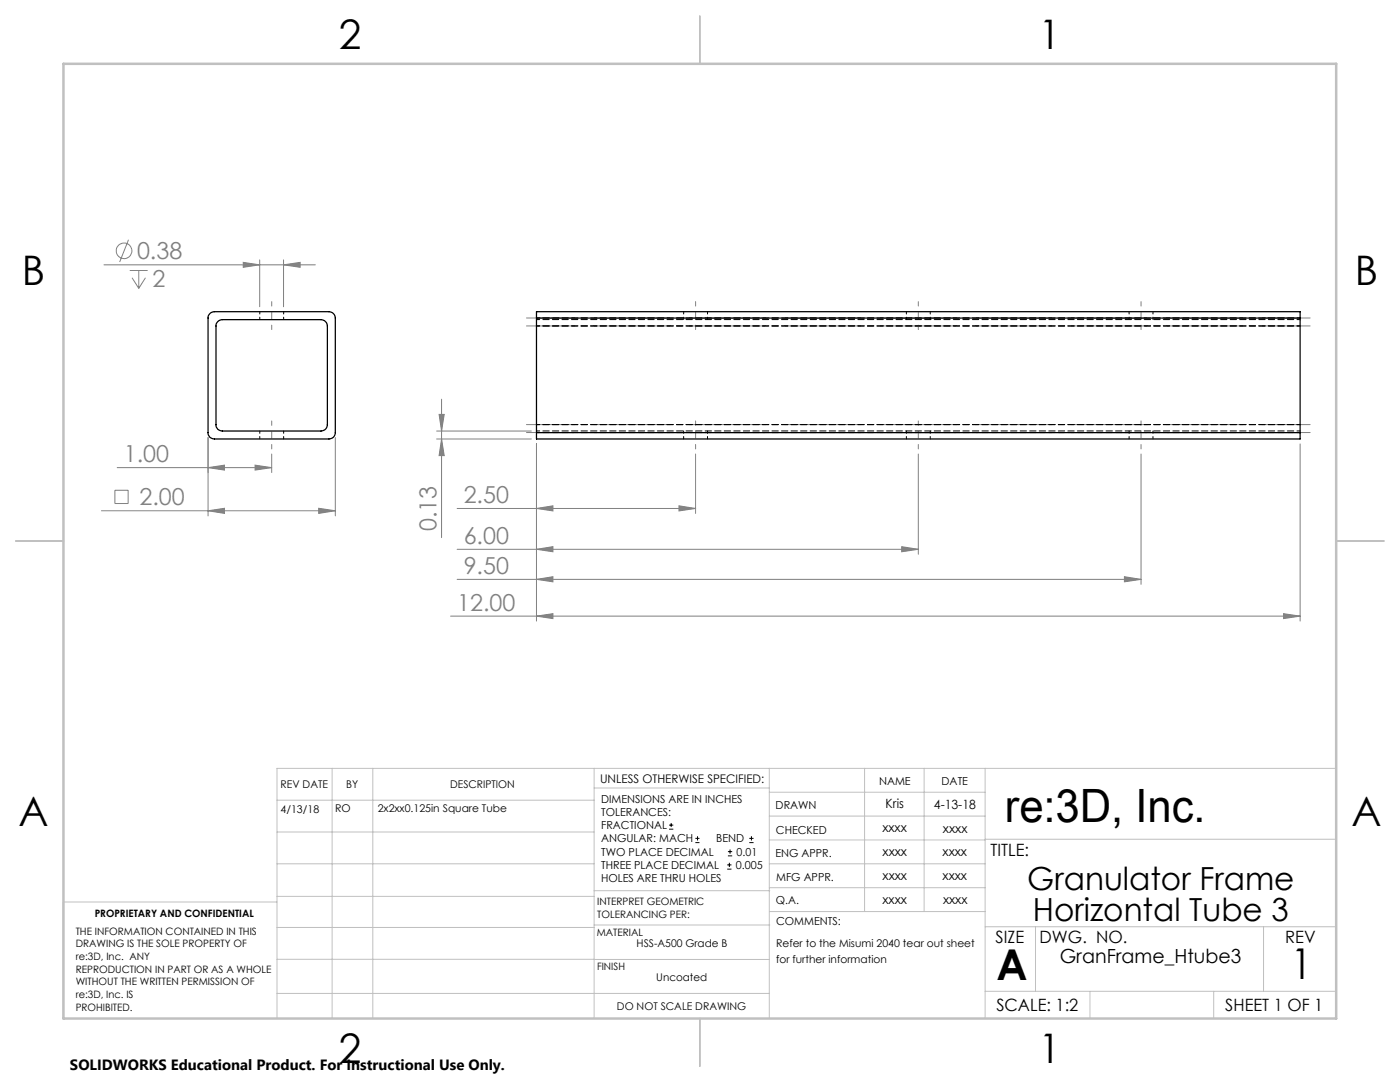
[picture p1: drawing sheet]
<svg xmlns="http://www.w3.org/2000/svg" width="279mm" height="216mm" viewBox="0 0 279 216" stroke-linecap="round" stroke-linejoin="round" font-family="sans-serif">
<g fill="none" stroke="#808080" stroke-width=".2">
<path d="M20.7 52.8h42.2M25.6 47.8l-1.7 4.5M25.9 54h3.6M26.4 55.4l1.3 2.1M27.7 54v3.5M29 55.4l-1.3 2.1M48.5 52.4l3.3 .4-3.3 .5zM51.8 51.9v9.3M56.6 52.8l3.3-.4v.9zM56.6 51.9v9.3M88.1 79.7v27.6M22.9 97.8h2.7v2.7h-2.7z"/>
<path d="M23.4 93.3h30.8M41.5 93.3l3.3-.5v1zM41.5 87.3v15.6M50.9 92.8l3.3 .5-3.3 .5zM54.2 90.6v3.7M66.9 87.3v15.6M87.1 86h18.9M87.1 87.6h18.9M87.6 82.7h1.1l-.6 3.3zM88.1 87.6l.6 3.3h-1.1zM107.1 88.6v35.3M138.8 90.6v11.8"/>
<path d="M183.3 90.6v20M227.7 90.6v26M259.5 88.6v35.3M20.2 101.9h46.7M41.5 101.9l3.3-.5v1zM63.6 101.4l3.3 .5-3.3 .5zM91.2 101.5h47.6M91.2 109.6h92.1M91.2 115.6h136.5M107.1 101.5l3.2-.6v1.1zM107.1 109.6l3.2-.5v1zM107.1 115.6l3.2-.5v1z"/>
<path d="M135.5 100.9l3.3 .6-3.3 .5zM180 109.1l3.3 .5-3.3 .5zM224.4 115.1l3.3 .5-3.3 .5zM89.9 122.9h169.6M107.1 122.9l3.2-.5v1zM256.2 122.4l3.3 .5-3.3 .5z"/>
<circle cx="24.8" cy="50" r="1.55"/>
</g>
<g fill="none" stroke="#000" stroke-width=".2">
<path d="M133.5 165.5h.9M133.5 164.6h.9M133.9 164.2v.8M138.8 168.1h.8M138.8 167.3h.8M139.2 166.9v.8M145.1 173.4h.9M145.1 172.6h.9M145.3 170.8h.8M145.3 169.9h.8M145.6 172.2v.8M145.7 169.5v.9"/>
<path d="M149.5 168.1h.9M149.5 167.3h.9M150 166.9v.8"/>
</g>
<path d="M54.2 65.8v-5.6M138.8 65.8v-5.6M183.3 65.8v-5.6M227.7 65.8v-5.6M54.2 89.6v-5.6M138.8 89.6v-5.6M183.3 89.6v-5.6M227.7 89.6v-5.6" fill="none" stroke="#808080" stroke-width=".2" stroke-dasharray="15.2 1.3 1.3 1.3" stroke-dashoffset="14.4"/>
<path d="M105.1 63.5h156.4M105.1 65h156.4M105.1 86.3h156.4M105.1 84.7h156.4" fill="none" stroke="#808080" stroke-width=".2" stroke-dasharray="15.2 1.3 1.3 1.3" stroke-dashoffset="5.6"/>
<g fill="none" stroke="#c0c0c0" stroke-width=".2">
<path d="M55.3 159.7h63.3M66.3 153.3v49.9M74.4 153.3v49.9M118.6 153.3v49.9M118.6 157.2h34.9M153.5 153.3v49.9M153.5 158.1h43.1M172.5 153.3v28.6M184.4 153.3v28.6M196.6 153.3v49.9M266.7 153.3h-211.4v49.9M55.3 178.9h63.3"/>
<path d="M55.3 172.4h63.3M55.3 166h63.3M55.3 180h-42.7v23.2M118.6 177.7h35M153.5 167.6h43.1M153.5 162.8h43.1M153.5 172.4h43.1M153.5 177.1h43.1M196.6 167.5h70.1M55.3 198.2h98.2M55.3 191.4l98.2 .1M55.3 185.1h63.3"/>
<path d="M118.6 184.6h35M153.6 181.9h43M196.6 197.8h70.1M196.6 184.9h70.1M206.7 184.9v12.9M217.5 197.8v5.4M242.2 197.8v5.4M252.2 184.9v12.9"/>
</g>
<path d="M139.7 3.2v9.5M3.1 107.9h9.6M266.7 107.9h9.5M139.7 203.2v9.6" fill="none" stroke="#c0c0c0" stroke-width=".25"/>
<path d="M12.7 12.7h254v190.5h-254z" fill="none" stroke="#c0c0c0" stroke-width=".5"/>
<g fill="#808080">
<path d="M50.9 92.8l3.3 .5-3.3 .5zM41.5 93.3l3.3-.5v1z"/>
<path d="M41.5 101.9l3.3-.5v1zM63.6 101.4l3.3 .5-3.3 .5zM48.5 52.4l3.3 .4-3.3 .5zM56.6 52.8l3.3-.4v.9zM107.1 122.9l3.2-.5v1zM256.2 122.4l3.3 .5-3.3 .5zM107.1 101.5l3.2-.6v1.1zM135.5 100.9l3.3 .6-3.3 .5zM107.1 109.6l3.2-.5v1zM180 109.1l3.3 .5-3.3 .5zM107.1 115.6l3.2-.5v1zM224.4 115.1l3.3 .5-3.3 .5z"/>
<path d="M87.6 82.7h1.1l-.6 3.3zM88.1 87.6l.6 3.3h-1.1z"/>
</g>
<path d="M41.9 62.6l.9-.4h22.9a1.33 1.33 0 0 1 1.2 1.3v22.8a1.26 1.26 0 0 1-1.2 1.3h-22.9a1.21 1.21 0 0 1-1.3-1.3v-23.1zM43.5 64.2l.9-.4h19.7a1.33 1.33 0 0 1 1.2 1.3v19.6a1.26 1.26 0 0 1-1.2 1.3h-19.7a1.21 1.21 0 0 1-1.3-1.3v-19.9zM107.1 63.5v-1.3h152.4v1.3M107.1 63.5h152.4M107.1 63.5v22.8M259.5 63.5v22.8M107.1 86.3v1.3h152.4v-1.3M107.1 86.3h152.4" fill="none" stroke="#000" stroke-width=".25"/>
<g fill="none" stroke="#000" stroke-width=".2" stroke-dasharray="1.3 .6" stroke-dashoffset=".8">
<path d="M51.8 62.2v1.6M56.6 63.8v-1.6M136.4 62.2v1.6M141.2 63.8v-1.6M180.9 62.2v1.6M185.7 63.8v-1.6M225.3 62.2v1.6M230.1 63.8v-1.6M51.8 86v1.6M56.6 87.6v-1.6M136.4 86v1.6M141.2 87.6v-1.6"/>
<path d="M180.9 86v1.6M185.7 87.6v-1.6M225.3 86v1.6M230.1 87.6v-1.6"/>
</g>
<path d="M107.1 63.8h152.4M107.1 65h152.4M107.1 63.5h152.4M107.1 84.7h152.4M107.1 86h152.4M107.1 86.3h152.4" fill="none" stroke="#000" stroke-width=".2" stroke-dasharray="1.3 .6" stroke-dashoffset=".6"/>
<text font-size="9.2" x="200.5" y="164.1">re:3D, Inc.</text>
<g font-size="8.5">
<text x="198.9" y="195.5">A</text>
<text x="257.6" y="195.4">1</text>
</g>
<g font-size="8.1">
<text x="67.6" y="9.7">2</text>
<text x="207.3" y="9.7">1</text>
<text x="4.4" y="57">B</text>
<text x="270.4" y="57">B</text>
<text x="3.7" y="164.9">A</text>
<text x="269.7" y="164.9">A</text>
<text x="67.6" y="212.2">2</text>
<text x="207.3" y="212.2">1</text>
</g>
<g font-size="6.3">
<text x="205" y="177.5">Granulator Frame</text>
<text x="206.1" y="183.9">Horizontal Tube 3</text>
</g>
<g font-size="4.7" fill="#808080">
<text x="27.3" y="51.7">0.38</text>
<text x="30.4" y="57.3">2</text>
<text x="24.7" y="92.3">1.00</text>
<text x="27.8" y="100.8">2.00</text>
<text x="92.5" y="100.4">2.50</text>
<text x="87.1" y="106" transform="rotate(-90 87.1 106)">0.13</text>
<text x="92.5" y="108.6">6.00</text>
<text x="92.5" y="114.6">9.50</text>
<text x="91.2" y="121.9">12.00</text>
</g>
<text font-size="3.9" x="211.5" y="192.1">GranFrame_Htube3</text>
<g font-size="3.4">
<text x="197.7" y="170.8">TITLE:</text>
<text x="198.7" y="188.1">SIZE</text>
<text x="207.5" y="188.1">DWG. NO.</text>
<text x="256.5" y="188.2">REV</text>
<text x="198.8" y="201.7">SCALE: 1:2</text>
<text x="244.5" y="201.7">SHEET 1 OF 1</text>
</g>
<text font-size="3" x="14" y="213.5">SOLIDWORKS Educational Product. For Instructional Use Only.</text>
<g font-size="2.5">
<text x="176.7" y="161.3">Kris</text>
<text x="186.4" y="161.4">4-13-18</text>
<text x="176.1" y="166.1">xxxx</text>
<text x="188.2" y="166.2">xxxx</text>
<text x="176.1" y="170.8">xxxx</text>
<text x="188.1" y="170.8">xxxx</text>
<text x="176.1" y="175.6">xxxx</text>
<text x="188.1" y="175.6">xxxx</text>
<text x="176.1" y="180.4">xxxx</text>
<text x="188.2" y="180.3">xxxx</text>
</g>
<text font-size="2.4" x="119.8" y="156.2">UNLESS OTHERWISE SPECIFIED:</text>
<g font-size="2.2">
<text x="120" y="160.1">DIMENSIONS ARE IN INCHES</text>
<text x="154.8" y="161.4">DRAWN</text>
<text x="175.4" y="156.6">NAME</text>
<text x="187.9" y="156.7">DATE</text>
<text x="120" y="162.8">TOLERANCES:</text>
<text x="120" y="165.4">FRACTIONAL</text>
<text x="154.9" y="166.3">CHECKED</text>
<text x="120" y="173.4">THREE PLACE DECIMAL</text>
<text x="120" y="168.1">ANGULAR: MACH</text>
<text x="120" y="170.7">TWO PLACE DECIMAL</text>
<text x="142.9" y="168.1">BEND</text>
<text x="146.9" y="173.4">0.005</text>
<text x="147" y="170.7">0.01</text>
<text x="154.8" y="171">ENG APPR.</text>
<text x="120" y="176">HOLES ARE THRU HOLES</text>
<text x="154.9" y="175.7">MFG APPR.</text>
<text x="154.9" y="180.4">Q.A.</text>
<text x="154.9" y="184.6">COMMENTS:</text>
</g>
<g font-size="2.1">
<text x="56" y="157.2">REV DATE</text>
<text x="69.1" y="157.2">BY</text>
<text x="89.8" y="157.2">DESCRIPTION</text>
<text x="56" y="162.2">4/13/18</text>
<text x="66.9" y="162.1">RO</text>
<text x="75.4" y="162.1">2x2xx0.125in Square Tube</text>
<text x="127" y="189">HSS-A500 Grade B</text>
<text x="154.9" y="189">Refer to the Misumi 2040 tear out sheet</text>
<text x="131" y="195.8">Uncoated</text>
<text x="154.9" y="192.1">for further information</text>
<text x="123.1" y="201.6">DO NOT SCALE DRAWING</text>
</g>
<g font-size="2">
<text x="18.9" y="182.9">PROPRIETARY AND CONFIDENTIAL</text>
<text x="119.2" y="180.6">INTERPRET GEOMETRIC</text>
<text x="119.2" y="183.1">TOLERANCING PER:</text>
<text x="15.1" y="186.5">THE INFORMATION CONTAINED IN THIS</text>
<text x="15.1" y="189">DRAWING IS THE SOLE PROPERTY OF</text>
<text x="15.1" y="191.6">re:3D, Inc. ANY</text>
<text x="119.1" y="186.7">MATERIAL</text>
<text x="15.1" y="194.1">REPRODUCTION IN PART OR AS A WHOLE</text>
<text x="15.1" y="196.6">WITHOUT THE WRITTEN PERMISSION OF</text>
<text x="119.1" y="193.5">FINISH</text>
<text x="15.1" y="199.1">re:3D, Inc. IS</text>
<text x="15.1" y="201.7">PROHIBITED.</text>
</g>
</svg>
